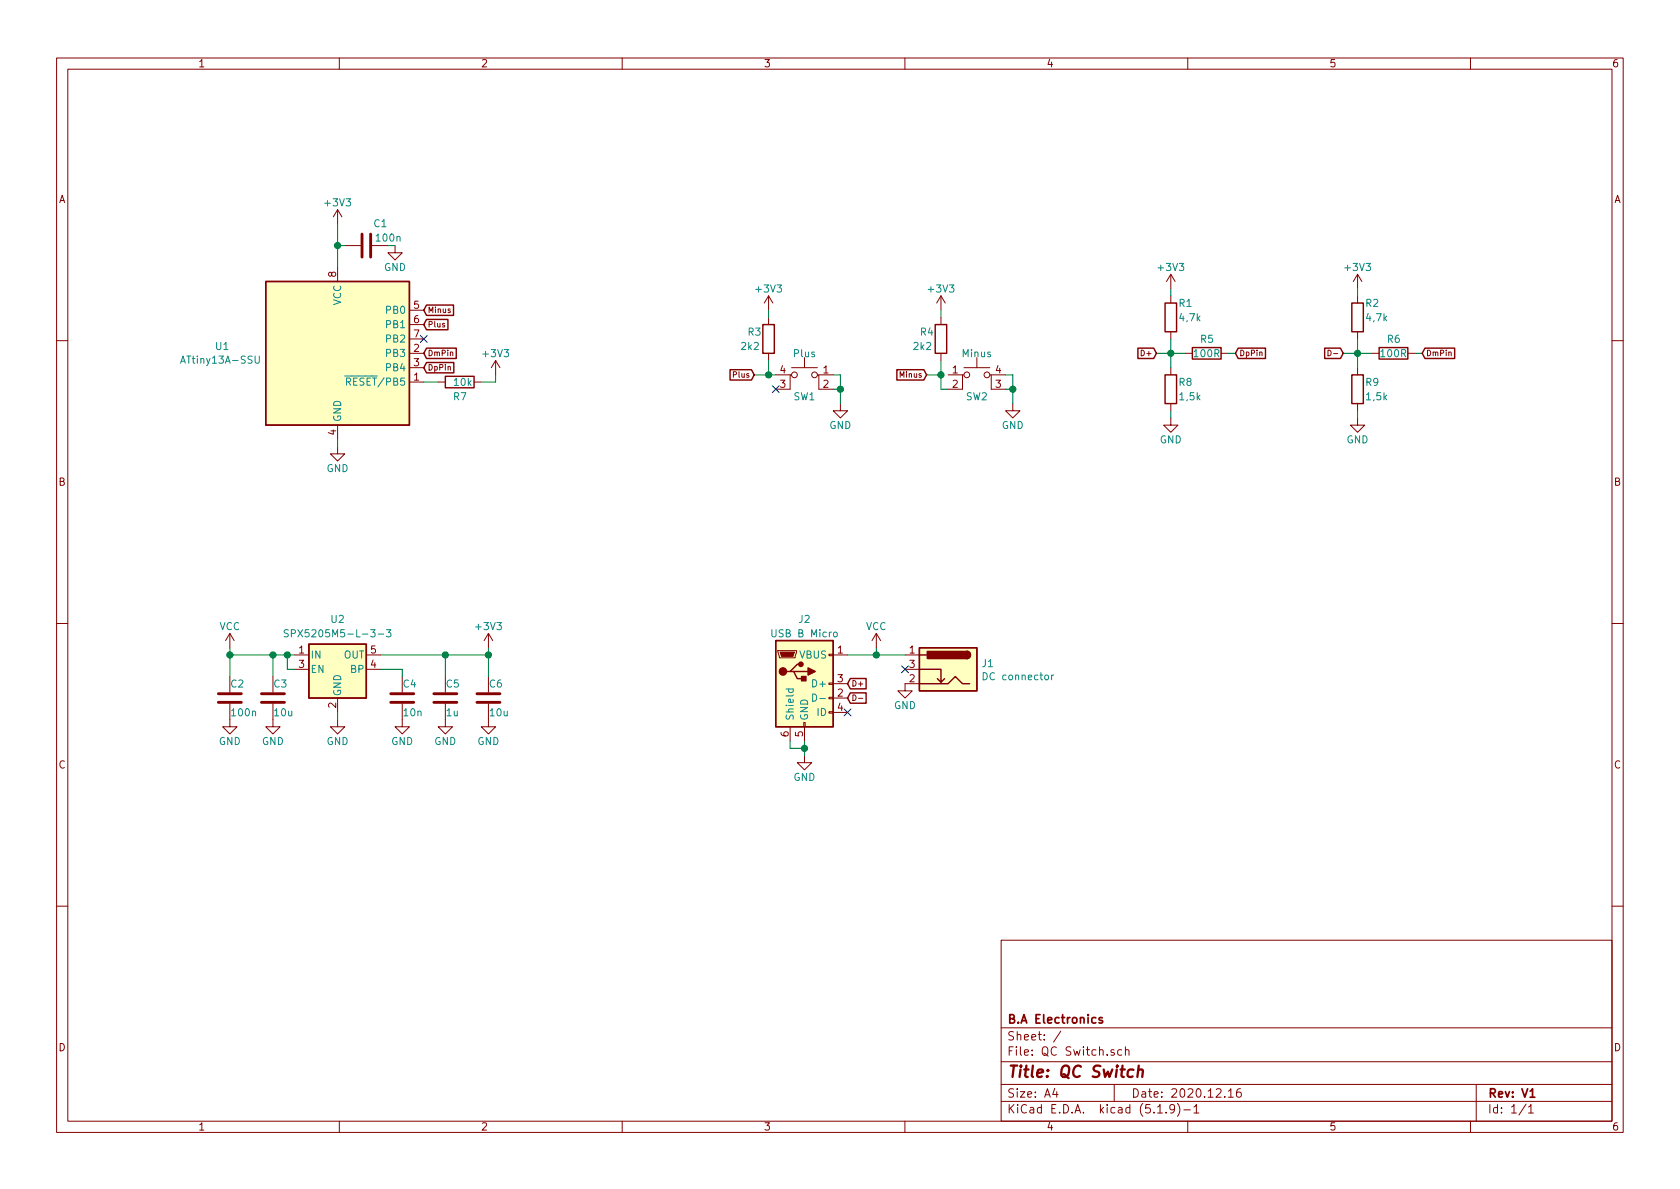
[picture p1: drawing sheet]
EESchema Schematic File Version 4
EELAYER 30 0
EELAYER END
$Descr A4 11693 8268
encoding utf-8
Sheet 1 1
Title "QC Switch"
Date "2020.12.16"
Rev "V1"
Comp "B.A Electronics"
Comment1 ""
Comment2 ""
Comment3 ""
Comment4 ""
$EndDescr
$Comp
L MCU_Microchip_ATtiny:ATtiny13A-SSU U1
U 1 1
P 2350 2450
F 0 "U1" H 1600 2500 50  0000 R CNN
F 1 "ATtiny13A-SSU" H 1820 2405 50  0000 R CNN
F 2 "Package_SO:SOIC-8_3.9x4.9mm_P1.27mm" H 2350 2450 50  0001 C CIN
F 3 "http://ww1.microchip.com/downloads/en/DeviceDoc/doc8126.pdf" H 2350 2450 50  0001 C CNN
	1    2350 2450
	1    0    0    -1  
$EndComp
$Comp
L Connector:USB_B_Micro J2
U 1 1
P 5600 4750
F 0 "J2" H 5600 5200 50  0000 C CNN
F 1 "USB B Micro" H 5600 5100 50  0000 C CNN
F 2 "Connector_USB:USB_Micro-B_Amphenol_10104110_Horizontal" H 5750 4700 50  0001 C CNN
F 3 "~" H 5750 4700 50  0001 C CNN
	1    5600 4750
	1    0    0    -1  
$EndComp
$Comp
L Regulator_Linear:SPX3819M5-L-3-3 U2
U 1 1
P 2350 4650
F 0 "U2" H 2350 5000 50  0000 C CNN
F 1 "SPX5205M5-L-3-3" H 2350 4900 50  0000 C CNN
F 2 "Package_TO_SOT_SMD:SOT-23-5" H 2350 4975 50  0001 C CNN
F 3 "https://www.exar.com/content/document.ashx?id=22106&languageid=1033&type=Datasheet&partnumber=SPX3819&filename=SPX3819.pdf&part=SPX3819" H 2350 4650 50  0001 C CNN
	1    2350 4650
	1    0    0    -1  
$EndComp
$Comp
L power:GND #PWR025
U 1 1
P 5600 5250
F 0 "#PWR025" H 5600 5000 50  0001 C CNN
F 1 "GND" H 5600 5100 50  0000 C CNN
F 2 "" H 5600 5250 50  0001 C CNN
F 3 "" H 5600 5250 50  0001 C CNN
	1    5600 5250
	1    0    0    -1  
$EndComp
$Comp
L power:GND #PWR012
U 1 1
P 2350 3100
F 0 "#PWR012" H 2350 2850 50  0001 C CNN
F 1 "GND" H 2350 2950 50  0000 C CNN
F 2 "" H 2350 3100 50  0001 C CNN
F 3 "" H 2350 3100 50  0001 C CNN
	1    2350 3100
	1    0    0    -1  
$EndComp
$Comp
L power:GND #PWR021
U 1 1
P 2350 5000
F 0 "#PWR021" H 2350 4750 50  0001 C CNN
F 1 "GND" H 2350 4850 50  0000 C CNN
F 2 "" H 2350 5000 50  0001 C CNN
F 3 "" H 2350 5000 50  0001 C CNN
	1    2350 5000
	1    0    0    -1  
$EndComp
$Comp
L power:GND #PWR022
U 1 1
P 2800 5000
F 0 "#PWR022" H 2800 4750 50  0001 C CNN
F 1 "GND" H 2800 4850 50  0000 C CNN
F 2 "" H 2800 5000 50  0001 C CNN
F 3 "" H 2800 5000 50  0001 C CNN
	1    2800 5000
	1    0    0    -1  
$EndComp
$Comp
L power:+3V3 #PWR01
U 1 1
P 2350 1550
F 0 "#PWR01" H 2350 1400 50  0001 C CNN
F 1 "+3V3" H 2350 1700 50  0000 C CNN
F 2 "" H 2350 1550 50  0001 C CNN
F 3 "" H 2350 1550 50  0001 C CNN
	1    2350 1550
	1    0    0    -1  
$EndComp
$Comp
L power:VCC #PWR015
U 1 1
P 6100 4500
F 0 "#PWR015" H 6100 4350 50  0001 C CNN
F 1 "VCC" H 6100 4650 50  0000 C CNN
F 2 "" H 6100 4500 50  0001 C CNN
F 3 "" H 6100 4500 50  0001 C CNN
	1    6100 4500
	1    0    0    -1  
$EndComp
$Comp
L power:GND #PWR010
U 1 1
P 8150 2900
F 0 "#PWR010" H 8150 2650 50  0001 C CNN
F 1 "GND" H 8150 2750 50  0000 C CNN
F 2 "" H 8150 2900 50  0001 C CNN
F 3 "" H 8150 2900 50  0001 C CNN
	1    8150 2900
	1    0    0    -1  
$EndComp
Wire Wire Line
	8050 2450 8150 2450
Text GLabel 8050 2450 0    39   Input ~ 0
D+
Connection ~ 8150 2450
Wire Wire Line
	8150 2550 8150 2450
Wire Wire Line
	8150 2450 8150 2350
Wire Wire Line
	8250 2450 8150 2450
$Comp
L Device:R R5
U 1 1
P 8400 2450
F 0 "R5" V 8300 2400 50  0000 L CNN
F 1 "100R" V 8400 2350 50  0000 L CNN
F 2 "Resistor_SMD:R_0805_2012Metric" V 8330 2450 50  0001 C CNN
F 3 "~" H 8400 2450 50  0001 C CNN
	1    8400 2450
	0    1    1    0   
$EndComp
$Comp
L Device:R R1
U 1 1
P 8150 2200
F 0 "R1" H 8200 2300 50  0000 L CNN
F 1 "4,7k" H 8200 2200 50  0000 L CNN
F 2 "Resistor_SMD:R_0805_2012Metric" V 8080 2200 50  0001 C CNN
F 3 "~" H 8150 2200 50  0001 C CNN
	1    8150 2200
	1    0    0    -1  
$EndComp
$Comp
L Device:R R8
U 1 1
P 8150 2700
F 0 "R8" H 8200 2750 50  0000 L CNN
F 1 "1,5k" H 8200 2650 50  0000 L CNN
F 2 "Resistor_SMD:R_0805_2012Metric" V 8080 2700 50  0001 C CNN
F 3 "~" H 8150 2700 50  0001 C CNN
	1    8150 2700
	1    0    0    -1  
$EndComp
$Comp
L power:GND #PWR011
U 1 1
P 9450 2900
F 0 "#PWR011" H 9450 2650 50  0001 C CNN
F 1 "GND" H 9450 2750 50  0000 C CNN
F 2 "" H 9450 2900 50  0001 C CNN
F 3 "" H 9450 2900 50  0001 C CNN
	1    9450 2900
	1    0    0    -1  
$EndComp
Wire Wire Line
	9350 2450 9450 2450
Text GLabel 9350 2450 0    39   Input ~ 0
D-
Connection ~ 9450 2450
Wire Wire Line
	9450 2550 9450 2450
Wire Wire Line
	9450 2450 9450 2350
Wire Wire Line
	9550 2450 9450 2450
$Comp
L Device:R R2
U 1 1
P 9450 2200
F 0 "R2" H 9500 2300 50  0000 L CNN
F 1 "4,7k" H 9500 2200 50  0000 L CNN
F 2 "Resistor_SMD:R_0805_2012Metric" V 9380 2200 50  0001 C CNN
F 3 "~" H 9450 2200 50  0001 C CNN
	1    9450 2200
	1    0    0    -1  
$EndComp
$Comp
L Device:R R9
U 1 1
P 9450 2700
F 0 "R9" H 9500 2750 50  0000 L CNN
F 1 "1,5k" H 9500 2650 50  0000 L CNN
F 2 "Resistor_SMD:R_0805_2012Metric" V 9380 2700 50  0001 C CNN
F 3 "~" H 9450 2700 50  0001 C CNN
	1    9450 2700
	1    0    0    -1  
$EndComp
Text GLabel 9900 2450 2    39   Input ~ 0
DmPin
Wire Wire Line
	9900 2450 9850 2450
Text GLabel 8600 2450 2    39   Input ~ 0
DpPin
Wire Wire Line
	8600 2450 8550 2450
$Comp
L power:+3V3 #PWR03
U 1 1
P 8150 2000
F 0 "#PWR03" H 8150 1850 50  0001 C CNN
F 1 "+3V3" H 8150 2150 50  0000 C CNN
F 2 "" H 8150 2000 50  0001 C CNN
F 3 "" H 8150 2000 50  0001 C CNN
	1    8150 2000
	1    0    0    -1  
$EndComp
$Comp
L power:+3V3 #PWR04
U 1 1
P 9450 2000
F 0 "#PWR04" H 9450 1850 50  0001 C CNN
F 1 "+3V3" H 9450 2150 50  0000 C CNN
F 2 "" H 9450 2000 50  0001 C CNN
F 3 "" H 9450 2000 50  0001 C CNN
	1    9450 2000
	1    0    0    -1  
$EndComp
Wire Wire Line
	9450 2000 9450 2050
Wire Wire Line
	8150 2000 8150 2050
Wire Wire Line
	8150 2850 8150 2900
Wire Wire Line
	9450 2850 9450 2900
$Comp
L Connector:Barrel_Jack_Switch J1
U 1 1
P 6600 4650
F 0 "J1" H 6370 4692 50  0000 R CNN
F 1 "DC connector" H 6370 4601 50  0000 R CNN
F 2 "Connector_BarrelJack:BarrelJack_Horizontal" H 6650 4610 50  0001 C CNN
F 3 "~" H 6650 4610 50  0001 C CNN
	1    6600 4650
	-1   0    0    -1  
$EndComp
$Comp
L Device:C C5
U 1 1
P 3100 4850
F 0 "C5" H 3100 4950 50  0000 L CNN
F 1 "1u" H 3100 4750 50  0000 L CNN
F 2 "Capacitor_SMD:C_0805_2012Metric" H 3138 4700 50  0001 C CNN
F 3 "~" H 3100 4850 50  0001 C CNN
	1    3100 4850
	1    0    0    -1  
$EndComp
$Comp
L Device:C C4
U 1 1
P 2800 4850
F 0 "C4" H 2800 4950 50  0000 L CNN
F 1 "10n" H 2800 4750 50  0000 L CNN
F 2 "Capacitor_SMD:C_0805_2012Metric" H 2838 4700 50  0001 C CNN
F 3 "~" H 2800 4850 50  0001 C CNN
	1    2800 4850
	1    0    0    -1  
$EndComp
$Comp
L Device:C C3
U 1 1
P 1900 4850
F 0 "C3" H 1900 4950 50  0000 L CNN
F 1 "10u" H 1900 4750 50  0000 L CNN
F 2 "Capacitor_SMD:C_0805_2012Metric" H 1938 4700 50  0001 C CNN
F 3 "~" H 1900 4850 50  0001 C CNN
	1    1900 4850
	1    0    0    -1  
$EndComp
Wire Wire Line
	2650 4650 2800 4650
Wire Wire Line
	2800 4650 2800 4700
Wire Wire Line
	2650 4550 3100 4550
Wire Wire Line
	3100 4550 3100 4700
Wire Wire Line
	3100 4550 3400 4550
Wire Wire Line
	3400 4550 3400 4700
Connection ~ 3100 4550
$Comp
L power:GND #PWR023
U 1 1
P 3100 5000
F 0 "#PWR023" H 3100 4750 50  0001 C CNN
F 1 "GND" H 3100 4850 50  0000 C CNN
F 2 "" H 3100 5000 50  0001 C CNN
F 3 "" H 3100 5000 50  0001 C CNN
	1    3100 5000
	1    0    0    -1  
$EndComp
$Comp
L power:GND #PWR024
U 1 1
P 3400 5000
F 0 "#PWR024" H 3400 4750 50  0001 C CNN
F 1 "GND" H 3400 4850 50  0000 C CNN
F 2 "" H 3400 5000 50  0001 C CNN
F 3 "" H 3400 5000 50  0001 C CNN
	1    3400 5000
	1    0    0    -1  
$EndComp
Wire Wire Line
	2350 4950 2350 5000
$Comp
L power:GND #PWR020
U 1 1
P 1900 5000
F 0 "#PWR020" H 1900 4750 50  0001 C CNN
F 1 "GND" H 1900 4850 50  0000 C CNN
F 2 "" H 1900 5000 50  0001 C CNN
F 3 "" H 1900 5000 50  0001 C CNN
	1    1900 5000
	1    0    0    -1  
$EndComp
$Comp
L power:GND #PWR019
U 1 1
P 1600 5000
F 0 "#PWR019" H 1600 4750 50  0001 C CNN
F 1 "GND" H 1600 4850 50  0000 C CNN
F 2 "" H 1600 5000 50  0001 C CNN
F 3 "" H 1600 5000 50  0001 C CNN
	1    1600 5000
	1    0    0    -1  
$EndComp
Wire Wire Line
	2050 4550 2000 4550
Wire Wire Line
	1600 4550 1600 4700
Wire Wire Line
	1900 4700 1900 4550
Connection ~ 1900 4550
Wire Wire Line
	1900 4550 1600 4550
Wire Wire Line
	2050 4650 2000 4650
Wire Wire Line
	2000 4650 2000 4550
Connection ~ 2000 4550
Wire Wire Line
	2000 4550 1900 4550
$Comp
L power:+3V3 #PWR014
U 1 1
P 3400 4500
F 0 "#PWR014" H 3400 4350 50  0001 C CNN
F 1 "+3V3" H 3400 4650 50  0000 C CNN
F 2 "" H 3400 4500 50  0001 C CNN
F 3 "" H 3400 4500 50  0001 C CNN
	1    3400 4500
	1    0    0    -1  
$EndComp
Wire Wire Line
	3400 4500 3400 4550
Connection ~ 3400 4550
$Comp
L power:VCC #PWR013
U 1 1
P 1600 4500
F 0 "#PWR013" H 1600 4350 50  0001 C CNN
F 1 "VCC" H 1600 4650 50  0000 C CNN
F 2 "" H 1600 4500 50  0001 C CNN
F 3 "" H 1600 4500 50  0001 C CNN
	1    1600 4500
	1    0    0    -1  
$EndComp
Wire Wire Line
	1600 4500 1600 4550
Connection ~ 1600 4550
$Comp
L Device:C C6
U 1 1
P 3400 4850
F 0 "C6" H 3400 4950 50  0000 L CNN
F 1 "10u" H 3400 4750 50  0000 L CNN
F 2 "Capacitor_SMD:C_0805_2012Metric" H 3438 4700 50  0001 C CNN
F 3 "~" H 3400 4850 50  0001 C CNN
	1    3400 4850
	1    0    0    -1  
$EndComp
$Comp
L power:GND #PWR02
U 1 1
P 2750 1700
F 0 "#PWR02" H 2750 1450 50  0001 C CNN
F 1 "GND" H 2750 1550 50  0000 C CNN
F 2 "" H 2750 1700 50  0001 C CNN
F 3 "" H 2750 1700 50  0001 C CNN
	1    2750 1700
	1    0    0    -1  
$EndComp
Wire Wire Line
	2750 1700 2700 1700
Wire Wire Line
	2350 1550 2350 1700
Wire Wire Line
	2400 1700 2350 1700
Connection ~ 2350 1700
Wire Wire Line
	2350 1700 2350 1850
Wire Wire Line
	5500 5150 5500 5200
Wire Wire Line
	5500 5200 5600 5200
Wire Wire Line
	5600 5200 5600 5250
Wire Wire Line
	5600 5150 5600 5200
Connection ~ 5600 5200
Text GLabel 5900 4850 2    39   Input ~ 0
D-
Text GLabel 5900 4750 2    39   Input ~ 0
D+
NoConn ~ 5900 4950
Text GLabel 2950 2550 2    39   Input ~ 0
DpPin
Text GLabel 2950 2450 2    39   Input ~ 0
DmPin
$Comp
L Switch:SW_MEC_5E SW1
U 1 1
P 5600 2700
F 0 "SW1" H 5600 2650 50  0000 C CNN
F 1 "Plus" H 5600 2950 50  0000 C CNN
F 2 "Button_Switch_THT:SW_TH_Tactile_Omron_B3F-10xx" H 5600 3000 50  0001 C CNN
F 3 "http://www.apem.com/int/index.php?controller=attachment&id_attachment=1371" H 5600 3000 50  0001 C CNN
	1    5600 2700
	-1   0    0    -1  
$EndComp
$Comp
L power:GND #PWR08
U 1 1
P 5850 2800
F 0 "#PWR08" H 5850 2550 50  0001 C CNN
F 1 "GND" H 5850 2650 50  0000 C CNN
F 2 "" H 5850 2800 50  0001 C CNN
F 3 "" H 5850 2800 50  0001 C CNN
	1    5850 2800
	1    0    0    -1  
$EndComp
$Comp
L Device:R R3
U 1 1
P 5350 2350
F 0 "R3" H 5200 2400 50  0000 L CNN
F 1 "2k2" H 5150 2300 50  0000 L CNN
F 2 "Resistor_SMD:R_0805_2012Metric" V 5280 2350 50  0001 C CNN
F 3 "~" H 5350 2350 50  0001 C CNN
	1    5350 2350
	1    0    0    -1  
$EndComp
$Comp
L power:+3V3 #PWR05
U 1 1
P 5350 2150
F 0 "#PWR05" H 5350 2000 50  0001 C CNN
F 1 "+3V3" H 5350 2300 50  0000 C CNN
F 2 "" H 5350 2150 50  0001 C CNN
F 3 "" H 5350 2150 50  0001 C CNN
	1    5350 2150
	1    0    0    -1  
$EndComp
Text GLabel 5250 2600 0    39   Input ~ 0
Plus
Wire Wire Line
	5800 2600 5850 2600
Wire Wire Line
	5850 2600 5850 2700
Wire Wire Line
	5800 2700 5850 2700
Connection ~ 5850 2700
Wire Wire Line
	5850 2700 5850 2800
Wire Wire Line
	5350 2600 5250 2600
Wire Wire Line
	5350 2500 5350 2600
Wire Wire Line
	5400 2600 5350 2600
Connection ~ 5350 2600
Wire Wire Line
	5350 2150 5350 2200
Wire Wire Line
	2350 3050 2350 3100
$Comp
L power:GND #PWR016
U 1 1
P 6300 4750
F 0 "#PWR016" H 6300 4500 50  0001 C CNN
F 1 "GND" H 6300 4600 50  0000 C CNN
F 2 "" H 6300 4750 50  0001 C CNN
F 3 "" H 6300 4750 50  0001 C CNN
	1    6300 4750
	1    0    0    -1  
$EndComp
Wire Wire Line
	6550 2150 6550 2200
Wire Wire Line
	6550 2700 6600 2700
Wire Wire Line
	6550 2600 6550 2700
Connection ~ 6550 2600
Wire Wire Line
	6550 2500 6550 2600
Wire Wire Line
	6550 2600 6450 2600
Wire Wire Line
	7050 2700 7050 2800
Connection ~ 7050 2700
Wire Wire Line
	7000 2700 7050 2700
Wire Wire Line
	7050 2600 7050 2700
Wire Wire Line
	7000 2600 7050 2600
Text GLabel 6450 2600 0    39   Input ~ 0
Minus
$Comp
L power:+3V3 #PWR06
U 1 1
P 6550 2150
F 0 "#PWR06" H 6550 2000 50  0001 C CNN
F 1 "+3V3" H 6550 2300 50  0000 C CNN
F 2 "" H 6550 2150 50  0001 C CNN
F 3 "" H 6550 2150 50  0001 C CNN
	1    6550 2150
	1    0    0    -1  
$EndComp
$Comp
L Device:R R4
U 1 1
P 6550 2350
F 0 "R4" H 6400 2400 50  0000 L CNN
F 1 "2k2" H 6350 2300 50  0000 L CNN
F 2 "Resistor_SMD:R_0805_2012Metric" V 6480 2350 50  0001 C CNN
F 3 "~" H 6550 2350 50  0001 C CNN
	1    6550 2350
	1    0    0    -1  
$EndComp
$Comp
L power:GND #PWR09
U 1 1
P 7050 2800
F 0 "#PWR09" H 7050 2550 50  0001 C CNN
F 1 "GND" H 7050 2650 50  0000 C CNN
F 2 "" H 7050 2800 50  0001 C CNN
F 3 "" H 7050 2800 50  0001 C CNN
	1    7050 2800
	1    0    0    -1  
$EndComp
Wire Wire Line
	5900 4550 6100 4550
Wire Wire Line
	6100 4500 6100 4550
Connection ~ 6100 4550
Wire Wire Line
	6100 4550 6300 4550
NoConn ~ 6300 4650
Text GLabel 2950 2150 2    39   Input ~ 0
Minus
Text GLabel 2950 2250 2    39   Input ~ 0
Plus
$Comp
L Device:C C2
U 1 1
P 1600 4850
F 0 "C2" H 1600 4950 50  0000 L CNN
F 1 "100n" H 1600 4750 50  0000 L CNN
F 2 "Capacitor_SMD:C_0805_2012Metric" H 1638 4700 50  0001 C CNN
F 3 "~" H 1600 4850 50  0001 C CNN
	1    1600 4850
	1    0    0    -1  
$EndComp
$Comp
L Device:R R6
U 1 1
P 9700 2450
F 0 "R6" V 9600 2400 50  0000 L CNN
F 1 "100R" V 9700 2350 50  0000 L CNN
F 2 "Resistor_SMD:R_0805_2012Metric" V 9630 2450 50  0001 C CNN
F 3 "~" H 9700 2450 50  0001 C CNN
	1    9700 2450
	0    1    1    0   
$EndComp
$Comp
L Device:R R7
U 1 1
P 3200 2650
F 0 "R7" V 3300 2600 50  0000 L CNN
F 1 "10k" V 3200 2600 50  0000 L CNN
F 2 "Resistor_SMD:R_0805_2012Metric" V 3130 2650 50  0001 C CNN
F 3 "~" H 3200 2650 50  0001 C CNN
	1    3200 2650
	0    1    1    0   
$EndComp
$Comp
L power:+3V3 #PWR07
U 1 1
P 3450 2600
F 0 "#PWR07" H 3450 2450 50  0001 C CNN
F 1 "+3V3" H 3450 2750 50  0000 C CNN
F 2 "" H 3450 2600 50  0001 C CNN
F 3 "" H 3450 2600 50  0001 C CNN
	1    3450 2600
	1    0    0    -1  
$EndComp
Wire Wire Line
	3350 2650 3450 2650
Wire Wire Line
	3450 2600 3450 2650
Wire Wire Line
	3050 2650 2950 2650
$Comp
L Device:C C1
U 1 1
P 2550 1700
F 0 "C1" V 2700 1550 50  0000 L CNN
F 1 "100n" V 2600 1450 50  0000 L CNN
F 2 "Capacitor_SMD:C_0805_2012Metric" H 2588 1550 50  0001 C CNN
F 3 "~" H 2550 1700 50  0001 C CNN
	1    2550 1700
	0    -1   -1   0   
$EndComp
$Comp
L Switch:SW_MEC_5E SW2
U 1 1
P 6800 2700
F 0 "SW2" H 6800 2650 50  0000 C CNN
F 1 "Minus" H 6800 2950 50  0000 C CNN
F 2 "Button_Switch_THT:SW_TH_Tactile_Omron_B3F-10xx" H 6800 3000 50  0001 C CNN
F 3 "http://www.apem.com/int/index.php?controller=attachment&id_attachment=1371" H 6800 3000 50  0001 C CNN
	1    6800 2700
	1    0    0    -1  
$EndComp
NoConn ~ 2950 2350
NoConn ~ 5400 2700
$EndSCHEMATC
